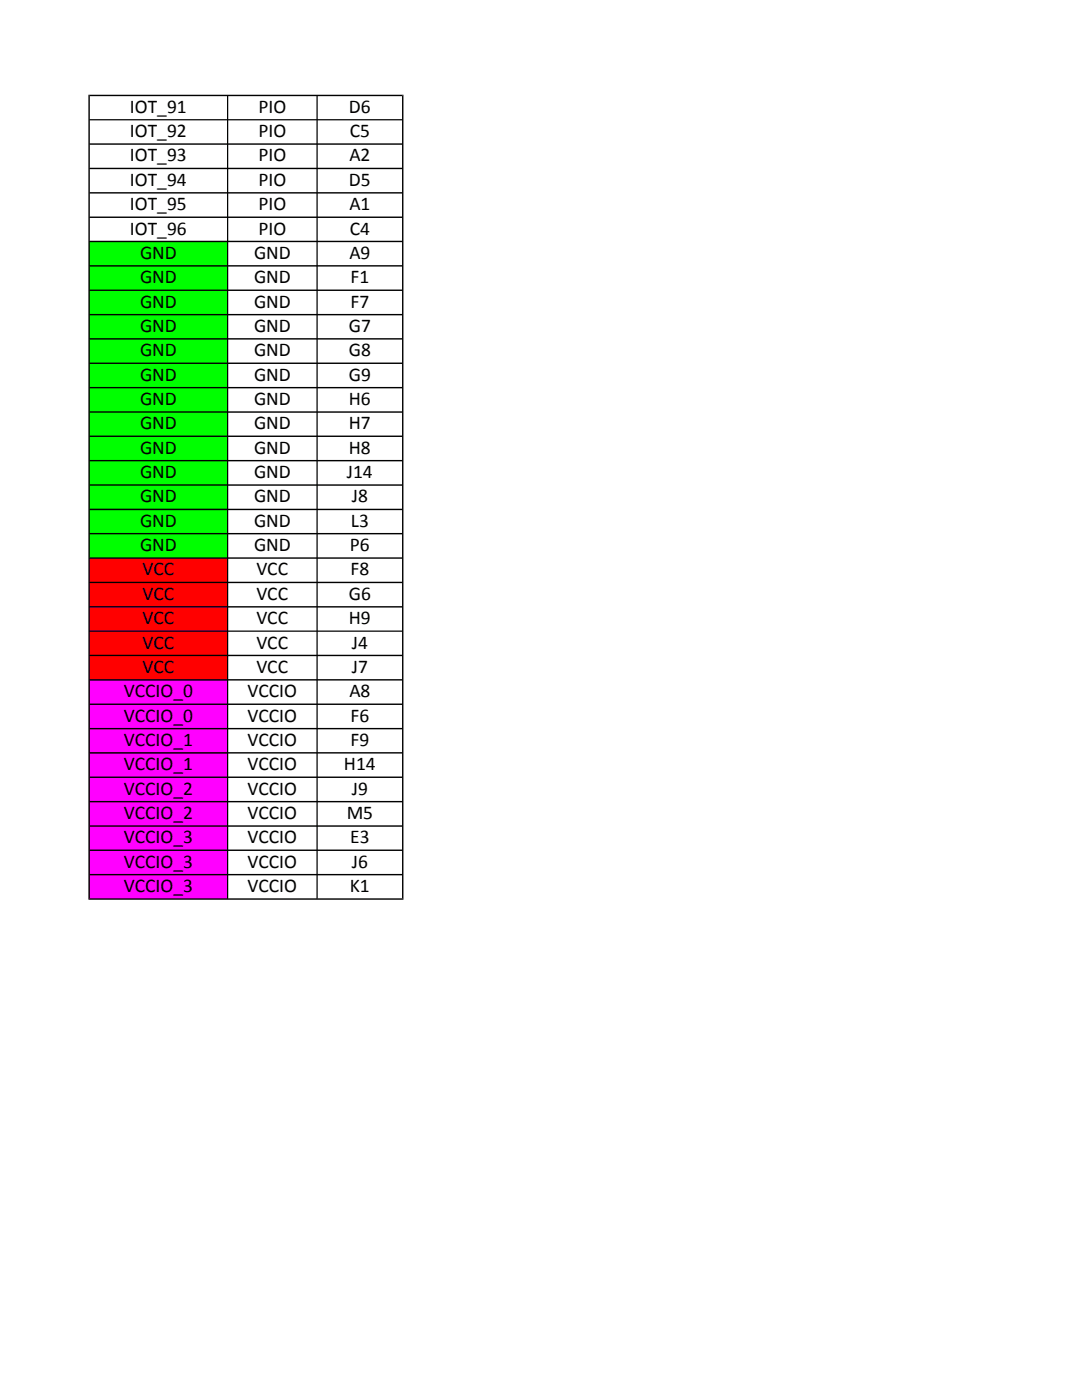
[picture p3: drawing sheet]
<svg xmlns="http://www.w3.org/2000/svg" width="216mm" height="279mm" viewBox="0 0 216 279" stroke-linecap="round" stroke-linejoin="round" font-family="sans-serif">
<path d="M17.8 48.2h27.6v63.2h-27.6z" fill-rule="evenodd" fill="#0f0"/>
<path d="M17.8 111.3h27.6v24.3h-27.6z" fill-rule="evenodd" fill="#f00"/>
<path d="M17.8 135.6h27.6v43.8h-27.6z" fill-rule="evenodd" fill="#f0f"/>
<g fill="#000">
<path d="M17.6 18.9l.3 .3v160.1l-.3 .3z" fill-rule="evenodd"/>
<path d="M45.4 19.1l.1 .1v160.1l-.1 .1-.1-.1v-160.1z" fill-rule="evenodd"/>
<path d="M63.3 19.1l.1 .1v160.1l-.1 .1-.2-.1v-160.1z" fill-rule="evenodd"/>
<path d="M17.6 18.9h62.9l-.3 .3h-62.3z" fill-rule="evenodd"/>
<path d="M80.5 18.9v160.7l-.3-.3v-160.1z" fill-rule="evenodd"/>
<path d="M17.8 23.9l.1-.1h62.3l.2 .1-.2 .1h-62.3z" fill-rule="evenodd"/>
<path d="M17.9 28.6h62.3l.2 .2-.2 .1h-62.3l-.1-.1z" fill-rule="evenodd"/>
<path d="M17.8 33.6l.1-.1h62.3l.2 .1-.2 .2h-62.3z" fill-rule="evenodd"/>
<path d="M17.8 38.5l.1-.2h62.3l.2 .2-.2 .1h-62.3z" fill-rule="evenodd"/>
<path d="M17.9 43.2h62.3l.2 .2-.2 .1h-62.3l-.1-.1z" fill-rule="evenodd"/>
<path d="M17.8 48.2l.1-.2h62.3l.2 .2-.2 .1h-62.3z" fill-rule="evenodd"/>
<path d="M17.9 52.9h62.3l.2 .2-.2 .1h-62.3l-.1-.1z" fill-rule="evenodd"/>
<path d="M17.9 57.8h62.3l.2 .1-.2 .2h-62.3l-.1-.2z" fill-rule="evenodd"/>
<path d="M17.9 62.7h62.3l.2 .1-.2 .1h-62.3l-.1-.1z" fill-rule="evenodd"/>
<path d="M17.9 67.5h62.3l.2 .1-.2 .2h-62.3l-.1-.2z" fill-rule="evenodd"/>
<path d="M17.9 72.4h62.3l.2 .1-.2 .1h-62.3l-.1-.1z" fill-rule="evenodd"/>
<path d="M17.8 77.4l.1-.2h62.3l.2 .2-.2 .1h-62.3z" fill-rule="evenodd"/>
<path d="M17.8 82.2l.1-.1h62.3l.2 .1-.2 .2h-62.3z" fill-rule="evenodd"/>
<path d="M17.8 87.1l.1-.2h62.3l.2 .2-.2 .1h-62.3z" fill-rule="evenodd"/>
<path d="M17.8 91.9l.1-.1h62.3l.2 .1-.2 .2h-62.3z" fill-rule="evenodd"/>
<path d="M17.9 96.7h62.3l.2 .1-.2 .1h-62.3l-.1-.1z" fill-rule="evenodd"/>
<path d="M17.9 101.5h62.3l.2 .2-.2 .1h-62.3l-.1-.1z" fill-rule="evenodd"/>
<path d="M17.8 106.5l.1-.1h62.3l.2 .1-.2 .1h-62.3z" fill-rule="evenodd"/>
<path d="M17.9 111.2h62.3l.2 .2-.2 .1h-62.3l-.1-.1z" fill-rule="evenodd"/>
<path d="M17.8 116.2l.1-.1h62.3l.2 .1-.2 .2h-62.3z" fill-rule="evenodd"/>
<path d="M17.8 121.1l.1-.1h62.3l.2 .1-.2 .1h-62.3z" fill-rule="evenodd"/>
<path d="M17.8 126l.1-.2h62.3l.2 .2-.2 .1h-62.3z" fill-rule="evenodd"/>
<path d="M17.8 130.8l.1-.1h62.3l.2 .1-.2 .2h-62.3z" fill-rule="evenodd"/>
<path d="M17.8 135.7l.1-.2h62.3l.2 .2-.2 .1h-62.3z" fill-rule="evenodd"/>
<path d="M17.8 140.5l.1-.1h62.3l.2 .1-.2 .2h-62.3z" fill-rule="evenodd"/>
<path d="M17.9 145.3h62.3l.2 .1-.2 .2h-62.3l-.1-.2z" fill-rule="evenodd"/>
<path d="M17.8 150.2l.1-.1h62.3l.2 .1-.2 .2h-62.3z" fill-rule="evenodd"/>
<path d="M17.9 155h62.3l.2 .1-.2 .2h-62.3l-.1-.2z" fill-rule="evenodd"/>
<path d="M17.8 160l.1-.2h62.3l.2 .2-.2 .1h-62.3z" fill-rule="evenodd"/>
<path d="M17.8 164.9l.1-.2h62.3l.2 .2-.2 .1h-62.3z" fill-rule="evenodd"/>
<path d="M17.8 169.7l.1-.2h62.3l.2 .2-.2 .1h-62.3z" fill-rule="evenodd"/>
<path d="M17.8 174.6l.1-.2h62.3l.2 .2-.2 .1h-62.3z" fill-rule="evenodd"/>
<path d="M17.6 179.6l.3-.3h62.3l.3 .3z" fill-rule="evenodd"/>
</g>
<g font-size="3.9">
<text x="25.9" y="22.5">IOT_91</text>
<text x="51.6" y="22.5">PIO</text>
<text x="69.6" y="22.5">D6</text>
<text x="25.9" y="27.4">IOT_92</text>
<text x="51.6" y="27.4">PIO</text>
<text x="69.8" y="27.4">C5</text>
<text x="25.9" y="32.2">IOT_93</text>
<text x="51.6" y="32.2">PIO</text>
<text x="69.7" y="32.2">A2</text>
<text x="25.9" y="37.1">IOT_94</text>
<text x="25.9" y="41.9">IOT_95</text>
<text x="51.6" y="37.1">PIO</text>
<text x="51.6" y="41.9">PIO</text>
<text x="69.6" y="37.1">D5</text>
<text x="69.7" y="41.9">A1</text>
<text x="25.9" y="46.8">IOT_96</text>
<text x="51.6" y="46.8">PIO</text>
<text x="69.8" y="46.8">C4</text>
<text x="27.9" y="51.6">GND</text>
<text x="50.7" y="51.6">GND</text>
<text x="69.7" y="51.6">A9</text>
<text x="27.9" y="56.5">GND</text>
<text x="50.7" y="56.5">GND</text>
<text x="70" y="56.5">F1</text>
<text x="27.9" y="61.4">GND</text>
<text x="50.7" y="61.4">GND</text>
<text x="70" y="61.4">F7</text>
<text x="27.9" y="66.3">GND</text>
<text x="27.9" y="71.1">GND</text>
<text x="50.7" y="66.3">GND</text>
<text x="50.7" y="71.1">GND</text>
<text x="69.6" y="66.3">G7</text>
<text x="69.6" y="71.1">G8</text>
<text x="27.9" y="76">GND</text>
<text x="50.7" y="76">GND</text>
<text x="69.6" y="76">G9</text>
<text x="27.9" y="80.8">GND</text>
<text x="50.7" y="80.8">GND</text>
<text x="69.6" y="80.8">H6</text>
<text x="27.9" y="85.7">GND</text>
<text x="50.7" y="85.7">GND</text>
<text x="69.6" y="85.7">H7</text>
<text x="27.9" y="90.5">GND</text>
<text x="27.9" y="95.4">GND</text>
<text x="50.7" y="90.5">GND</text>
<text x="50.7" y="95.4">GND</text>
<text x="69.2" y="95.4">J14</text>
<text x="69.6" y="90.5">H8</text>
<text x="27.9" y="100.3">GND</text>
<text x="50.7" y="100.3">GND</text>
<text x="70.2" y="100.3">J8</text>
<text x="27.9" y="105.1">GND</text>
<text x="50.7" y="105.1">GND</text>
<text x="70" y="105.1">L3</text>
<text x="27.9" y="110">GND</text>
<text x="50.7" y="110">GND</text>
<text x="69.8" y="110">P6</text>
<text x="28.4" y="114.8">VCC</text>
<text x="28.4" y="119.7">VCC</text>
<text x="51.2" y="114.8">VCC</text>
<text x="51.2" y="119.7">VCC</text>
<text x="69.6" y="119.7">G6</text>
<text x="70" y="114.8">F8</text>
<text x="28.4" y="124.6">VCC</text>
<text x="51.2" y="124.6">VCC</text>
<text x="69.6" y="124.6">H9</text>
<text x="28.4" y="129.4">VCC</text>
<text x="51.2" y="129.4">VCC</text>
<text x="70.2" y="129.4">J4</text>
<text x="28.4" y="134.3">VCC</text>
<text x="51.2" y="134.3">VCC</text>
<text x="70.2" y="134.3">J7</text>
<text x="24.7" y="139.1">VCCIO_0</text>
<text x="49.4" y="139.1">VCCIO</text>
<text x="69.7" y="139.1">A8</text>
<text x="24.7" y="144">VCCIO_0</text>
<text x="24.7" y="148.9">VCCIO_1</text>
<text x="49.4" y="144">VCCIO</text>
<text x="49.4" y="148.9">VCCIO</text>
<text x="70" y="144">F6</text>
<text x="70" y="148.9">F9</text>
<text x="24.7" y="153.7">VCCIO_1</text>
<text x="49.4" y="153.7">VCCIO</text>
<text x="68.6" y="153.7">H14</text>
<text x="24.7" y="158.6">VCCIO_2</text>
<text x="49.4" y="158.6">VCCIO</text>
<text x="70.2" y="158.6">J9</text>
<text x="24.7" y="163.4">VCCIO_2</text>
<text x="49.4" y="163.4">VCCIO</text>
<text x="69.2" y="163.4">M5</text>
<text x="24.7" y="168.3">VCCIO_3</text>
<text x="24.7" y="173.1">VCCIO_3</text>
<text x="49.4" y="168.3">VCCIO</text>
<text x="49.4" y="173.1">VCCIO</text>
<text x="69.9" y="168.3">E3</text>
<text x="70.2" y="173.1">J6</text>
<text x="24.7" y="178">VCCIO_3</text>
<text x="49.4" y="178">VCCIO</text>
<text x="69.8" y="178">K1</text>
</g>
</svg>
